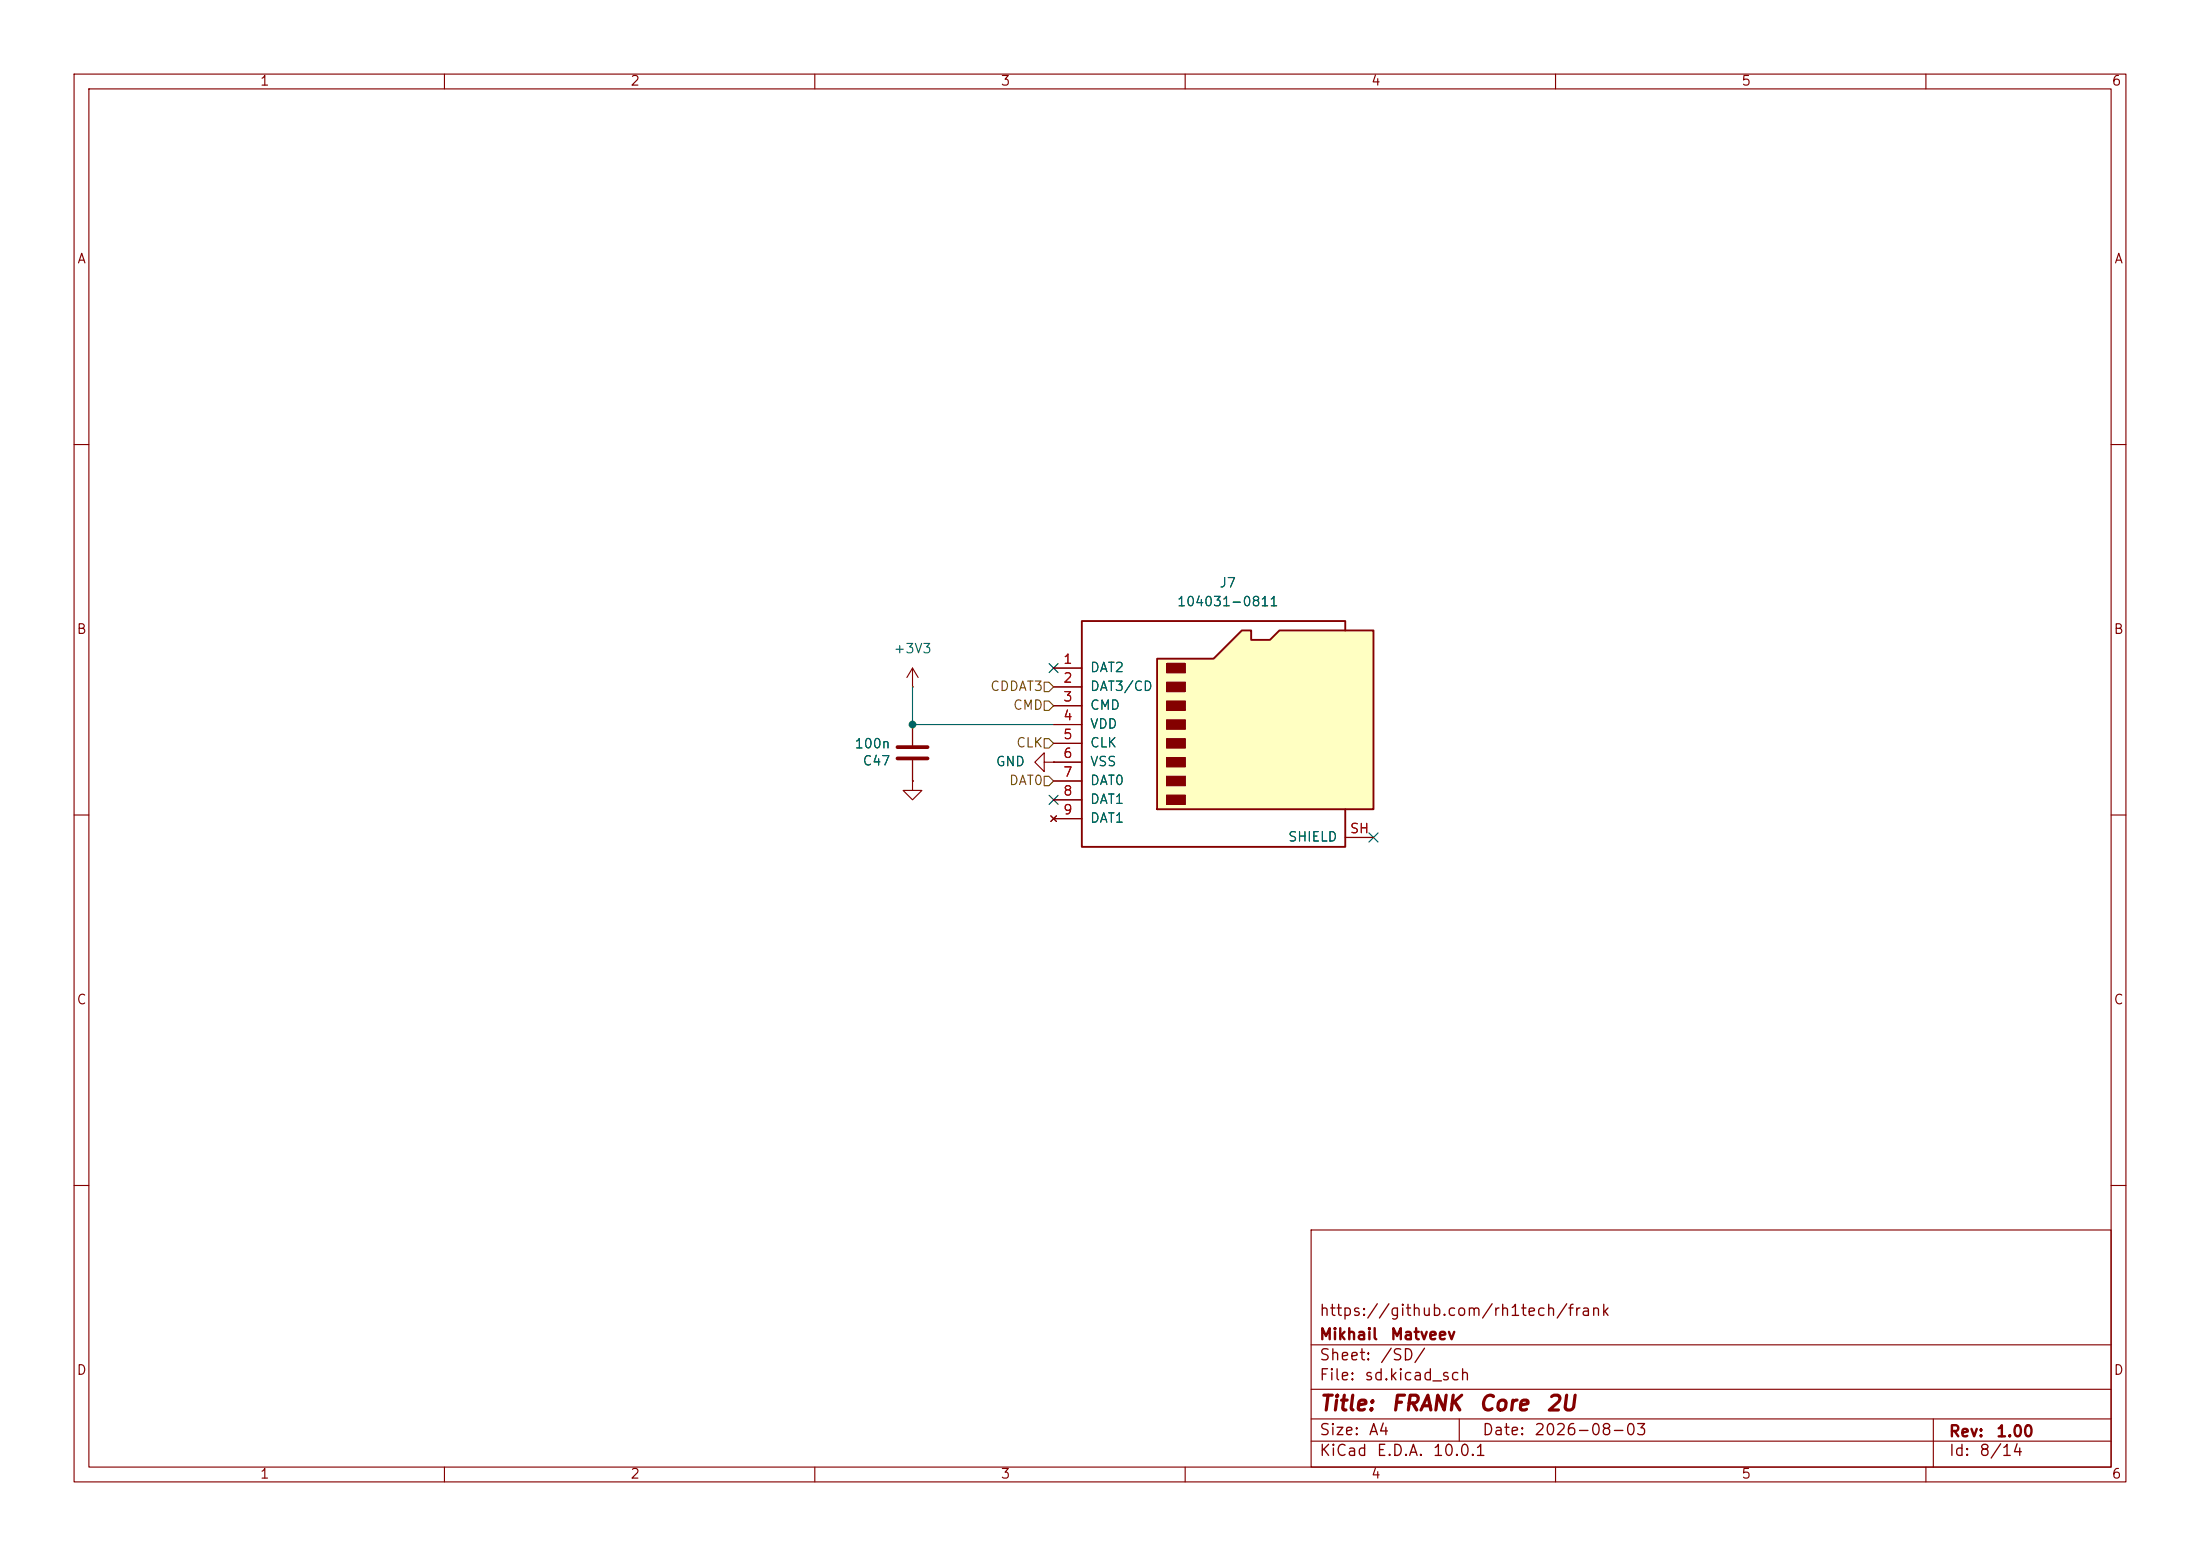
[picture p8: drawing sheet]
<svg xmlns="http://www.w3.org/2000/svg" width="297mm" height="210mm" viewBox="0 0 297 210" stroke-linecap="round" stroke-linejoin="round" font-family="sans-serif">
<g fill="none" stroke="#840000" stroke-width=".15">
<path d="M10 10h277v190h-277zM12 12h273v186h-273zM60 10v2M110 10v2M160 10v2M210 10v2M260 10v2M10 60h2M285 60h2M10 110h2M285 110h2M10 160h2"/>
<path d="M177 166h108v32h-108zM285 160h2M60 198v2M110 198v2M160 198v2M177 194.5h108M177 191.5h108M177 187.5h108M177 181.5h108M197 191.5v3M210 198v2M260 198v2"/>
<path d="M261 191.5v6.5"/>
</g>
<path d="M156.2 88.9h7.6l3.8-3.8h1.3v1.3h2.5l1.3-1.3h12.7v24.1h-29.2z" fill="#ffffc2"/>
<path d="M156.2 88.9h7.6l3.8-3.8h1.3v1.3h2.5l1.3-1.3h12.7v24.1h-29.2zM181.6 85.1v-1.3h-35.6v30.5h35.6v-5.1" fill="none" stroke="#840000" stroke-width=".25"/>
<g fill="#840000" stroke="#840000" stroke-width=".15">
<path d="M157.5 89.5h2.5v1.3h-2.5z"/>
<path d="M157.5 92.1h2.5v1.2h-2.5z"/>
<path d="M157.5 94.6h2.5v1.3h-2.5z"/>
<path d="M157.5 97.2h2.5v1.2h-2.5z"/>
<path d="M157.5 99.7h2.5v1.3h-2.5z"/>
<path d="M157.5 102.2h2.5v1.3h-2.5z"/>
<path d="M157.5 104.8h2.5v1.2h-2.5z"/>
<path d="M157.5 107.3h2.5v1.3h-2.5z"/>
</g>
<g fill="none" stroke="#840000" stroke-width=".15">
<path d="M123.2 92.7h.1M123.2 90.2v2.5M123.2 97.8v2.8M123.2 90.2l-.8 1.2M123.2 90.2l.8 1.2M142.2 90.2h3.8M142.2 92.7h3.8M142.2 95.3h3.8M142.2 97.8h3.8M123.2 105.4v1.3h1.3l-1.3 1.3-1.3-1.3h1.3M123.2 105.4h.1M123.2 102.6v2.8"/>
<path d="M141 102.9v-1.3l-1.3 1.3 1.3 1.2v-1.2h1.2M141.9 110.1l.7 .8M142.2 102.9h.1M142.2 100.3h3.8M142.2 102.9h3.8M142.2 105.4h3.8M142.2 108h3.8M142.2 110.5h3.8M142.6 110.1l-.7 .8M181.6 113h3.8"/>
</g>
<path d="M121.2 102.4h4M121.2 100.8h4" fill="none" stroke="#840000" stroke-width=".51"/>
<path d="M141 99.7h.6l.6 .6-.6 .7h-.6zM141 94.6h.6l.6 .7-.6 .6h-.6zM141 92.1h.6l.6 .6-.6 .6h-.6zM141 104.8h.6l.6 .6-.6 .6h-.6z" fill="none" stroke="#725600" stroke-width=".15"/>
<path d="M123.2 92.7v5.1h19" fill="none" stroke="#009600" stroke-width=".15"/>
<path d="M141.6 89.6l1.2 1.2M142.8 89.6l-1.2 1.2M141.6 107.3l1.2 1.3M142.8 107.3l-1.2 1.3M184.8 112.4l1.2 1.2M186 112.4l-1.2 1.2" fill="none" stroke="#000084" stroke-width=".15"/>
<circle cx="123.2" cy="97.8" r=".46" fill="#009600" stroke="#009600" stroke-width=".14"/>
<g font-size="2" fill="#840000">
<text x="178" y="190.9">Title:</text>
<text x="187.7" y="190.9">FRANK</text>
<text x="199.5" y="190.9">Core</text>
<text x="208.6" y="190.9">2U</text>
</g>
<g font-size="1.5" fill="#840000">
<text x="178" y="178">https://github.com/rh1tech/frank</text>
<text x="178" y="184">Sheet:</text>
<text x="178" y="181.2">Mikhail</text>
<text x="186.2" y="184">/SD/</text>
<text x="187.6" y="181.2">Matveev</text>
<text x="178" y="186.7">File:</text>
<text x="184.1" y="186.7">sd.kicad_sch</text>
<text x="178" y="196.9">KiCad</text>
<text x="178" y="194.1">Size:</text>
<text x="184.7" y="194.1">A4</text>
<text x="185.7" y="196.9">E.D.A.</text>
<text x="193.3" y="196.9">10.0.1</text>
<text x="200" y="194.1">Date:</text>
<text x="207" y="194.1">2026-08-03</text>
<text x="263" y="194.3">Rev:</text>
<text x="263" y="196.9">Id:</text>
<text x="267.1" y="196.9">8/14</text>
<text x="269.4" y="194.3">1.00</text>
</g>
<g font-size="1.3" fill="#840000">
<text x="35" y="11.9">1</text>
<text x="85" y="11.9">2</text>
<text x="135" y="11.9">3</text>
<text x="185" y="11.9">4</text>
<text x="235" y="11.9">5</text>
<text x="285" y="11.9">6</text>
<text x="10.3" y="35.9">A</text>
<text x="285.3" y="35.9">A</text>
<text x="10.3" y="85.9">B</text>
<text x="285.3" y="85.9">B</text>
<text x="10.3" y="135.9">C</text>
<text x="285.3" y="135.9">C</text>
<text x="10.3" y="185.9">D</text>
<text x="285.3" y="185.9">D</text>
<text x="35" y="199.9">1</text>
<text x="85" y="199.9">2</text>
<text x="135" y="199.9">3</text>
<text x="185" y="199.9">4</text>
<text x="235" y="199.9">5</text>
<text x="285" y="199.9">6</text>
</g>
<g font-size="1.3" fill="#006464">
<text x="158.8" y="82.1">104031-0811</text>
<text x="164.5" y="79.6">J7</text>
<text x="120.5" y="88.5">+3V3</text>
<text x="147.1" y="91">DAT2</text>
<text x="147.1" y="93.6">DAT3/CD</text>
<text x="115.3" y="101.3">100n</text>
<text x="147.1" y="96.1">CMD</text>
<text x="147.1" y="98.7">VDD</text>
<text x="147.1" y="101.2">CLK</text>
<text x="116.4" y="103.6">C47</text>
<text x="134.3" y="103.7">GND</text>
<text x="147.1" y="103.7">VSS</text>
<text x="147.1" y="106.3">DAT0</text>
<text x="147.1" y="108.8">DAT1</text>
<text x="147.1" y="111.4">DAT1</text>
<text x="173.8" y="113.9">SHIELD</text>
</g>
<g font-size="1.3" fill="#a90000">
<text x="143.4" y="89.9">1</text>
<text x="143.4" y="92.5">2</text>
<text x="143.4" y="95">3</text>
<text x="143.4" y="97.5">4</text>
<text x="143.4" y="100.1">5</text>
<text x="143.4" y="102.6">6</text>
<text x="143.4" y="105.2">7</text>
<text x="143.4" y="107.7">8</text>
<text x="143.4" y="110.2">9</text>
<text x="182.1" y="112.8">SH</text>
</g>
<g font-size="1.3" fill="#725600">
<text x="133.6" y="93.6">CDDAT3</text>
<text x="136.7" y="96.1">CMD</text>
<text x="137.1" y="101.2">CLK</text>
<text x="136.1" y="106.3">DAT0</text>
</g>
</svg>
